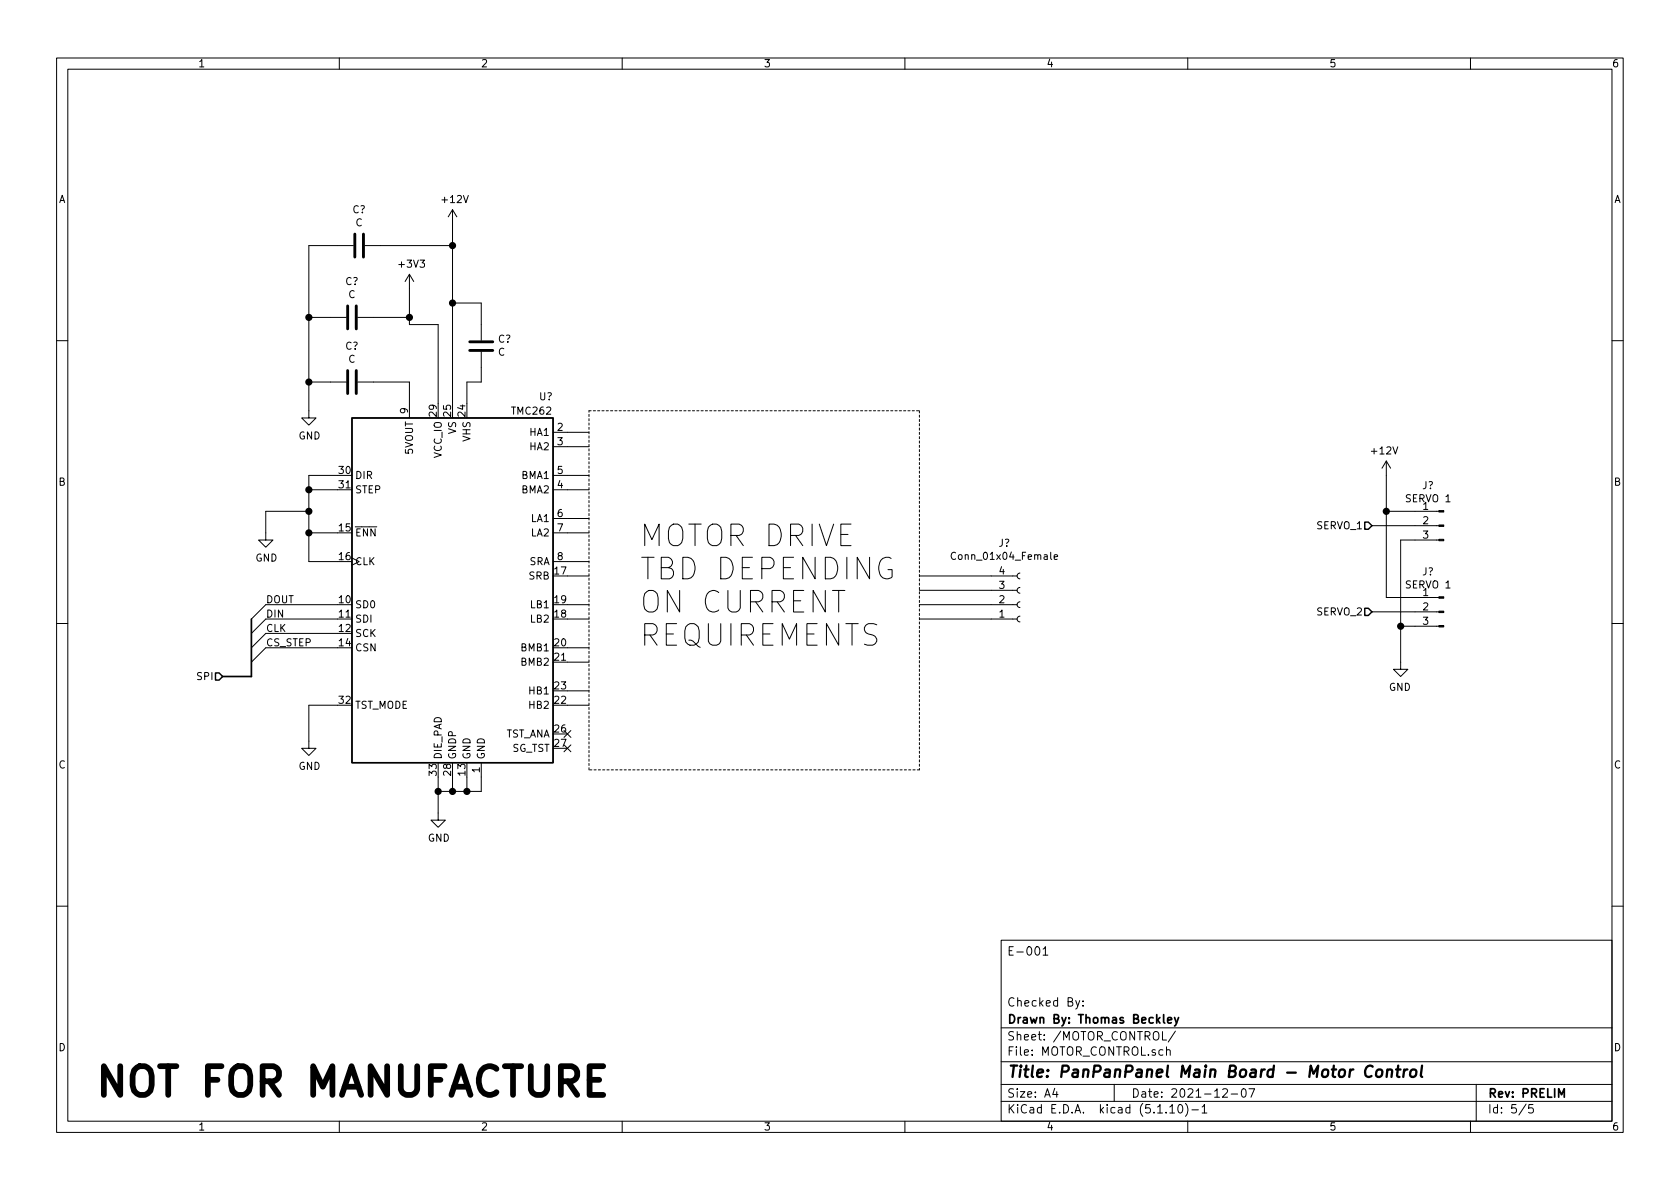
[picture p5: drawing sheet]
EESchema Schematic File Version 4
EELAYER 30 0
EELAYER END
$Descr A4 11693 8268
encoding utf-8
Sheet 5 5
Title "PanPanPanel Main Board - Motor Control"
Date "2021-12-07"
Rev "PRELIM"
Comp "Drawn By: Thomas Beckley"
Comment1 "Checked By: "
Comment2 ""
Comment3 ""
Comment4 "E-001"
$EndDescr
Text HLabel 9550 3650 0    50   Input ~ 0
SERVO_1
Text HLabel 9550 4250 0    50   Input ~ 0
SERVO_2
$Comp
L Driver_Motor:TMC262 U?
U 1 1
P 3150 4100
F 0 "U?" H 3800 5450 50  0000 C CNN
F 1 "TMC262" H 3700 5350 50  0000 C CNN
F 2 "Package_DFN_QFN:QFN-32-1EP_5x5mm_P0.5mm_EP3.45x3.45mm" H 3150 2700 50  0001 C CNN
F 3 "https://www.trinamic.com/fileadmin/assets/Products/ICs_Documents/TMC262_Datasheet.pdf" H 3200 2750 50  0001 C CNN
	1    3150 4100
	1    0    0    -1  
$EndComp
$Comp
L power:+12V #PWR?
U 1 1
P 9650 3300
F 0 "#PWR?" H 9650 3150 50  0001 C CNN
F 1 "+12V" H 9665 3473 50  0000 C CNN
F 2 "" H 9650 3300 50  0001 C CNN
F 3 "" H 9650 3300 50  0001 C CNN
	1    9650 3300
	-1   0    0    -1  
$EndComp
$Comp
L Connector:Conn_01x03_Male J?
U 1 1
P 10050 3650
F 0 "J?" H 10158 3931 50  0000 C CNN
F 1 "SERVO 1" H 10158 3840 50  0000 C CNN
F 2 "" H 10050 3650 50  0001 C CNN
F 3 "~" H 10050 3650 50  0001 C CNN
	1    10050 3650
	-1   0    0    -1  
$EndComp
$Comp
L Connector:Conn_01x03_Male J?
U 1 1
P 10050 4250
F 0 "J?" H 10158 4531 50  0000 C CNN
F 1 "SERVO 1" H 10158 4440 50  0000 C CNN
F 2 "" H 10050 4250 50  0001 C CNN
F 3 "~" H 10050 4250 50  0001 C CNN
	1    10050 4250
	-1   0    0    -1  
$EndComp
$Comp
L power:GND #PWR?
U 1 1
P 9750 4600
F 0 "#PWR?" H 9750 4350 50  0001 C CNN
F 1 "GND" H 9755 4427 50  0000 C CNN
F 2 "" H 9750 4600 50  0001 C CNN
F 3 "" H 9750 4600 50  0001 C CNN
	1    9750 4600
	-1   0    0    -1  
$EndComp
Wire Wire Line
	9750 4600 9750 4350
Wire Wire Line
	9650 3300 9650 3550
Wire Wire Line
	9650 3550 9850 3550
Wire Wire Line
	9650 3550 9650 4150
Wire Wire Line
	9650 4150 9850 4150
Connection ~ 9650 3550
Wire Wire Line
	9850 3750 9750 3750
Wire Wire Line
	9750 3750 9750 4350
Connection ~ 9750 4350
Wire Wire Line
	9750 4350 9850 4350
Wire Wire Line
	9850 4250 9550 4250
Wire Wire Line
	9850 3650 9550 3650
$Comp
L power:GND #PWR?
U 1 1
P 3050 5650
F 0 "#PWR?" H 3050 5400 50  0001 C CNN
F 1 "GND" H 3055 5477 50  0000 C CNN
F 2 "" H 3050 5650 50  0001 C CNN
F 3 "" H 3050 5650 50  0001 C CNN
	1    3050 5650
	1    0    0    -1  
$EndComp
Wire Wire Line
	3050 5400 3050 5500
Wire Wire Line
	3150 5400 3150 5500
Wire Wire Line
	3150 5500 3050 5500
Connection ~ 3050 5500
Wire Wire Line
	3050 5500 3050 5650
Wire Wire Line
	3250 5400 3250 5500
Wire Wire Line
	3250 5500 3150 5500
Connection ~ 3150 5500
Wire Wire Line
	3350 5400 3350 5500
Wire Wire Line
	3350 5500 3250 5500
Connection ~ 3250 5500
$Comp
L power:GND #PWR?
U 1 1
P 2150 5150
F 0 "#PWR?" H 2150 4900 50  0001 C CNN
F 1 "GND" H 2155 4977 50  0000 C CNN
F 2 "" H 2150 5150 50  0001 C CNN
F 3 "" H 2150 5150 50  0001 C CNN
	1    2150 5150
	1    0    0    -1  
$EndComp
Wire Wire Line
	2150 4900 2350 4900
Wire Wire Line
	2150 4900 2150 5150
Wire Wire Line
	2350 4400 1850 4400
Wire Wire Line
	2350 4200 1850 4200
Wire Wire Line
	2350 4300 1850 4300
Wire Wire Line
	2350 4500 1850 4500
Entry Wire Line
	1850 4400 1750 4500
Entry Wire Line
	1850 4200 1750 4300
Entry Wire Line
	1850 4300 1750 4400
Entry Wire Line
	1850 4500 1750 4600
Wire Bus Line
	1750 4700 1550 4700
Text HLabel 1550 4700 0    50   Input ~ 0
SPI
Text Label 1850 4300 0    50   ~ 0
DIN
Text Label 1850 4500 0    50   ~ 0
CS_STEP
Text Label 1850 4200 0    50   ~ 0
DOUT
Text Label 1850 4400 0    50   ~ 0
CLK
$Comp
L power:GND #PWR?
U 1 1
P 1850 3700
F 0 "#PWR?" H 1850 3450 50  0001 C CNN
F 1 "GND" H 1855 3527 50  0000 C CNN
F 2 "" H 1850 3700 50  0001 C CNN
F 3 "" H 1850 3700 50  0001 C CNN
	1    1850 3700
	1    0    0    -1  
$EndComp
Wire Wire Line
	2150 3400 2350 3400
Wire Wire Line
	2150 3400 2150 3550
Wire Wire Line
	2350 3300 2150 3300
Wire Wire Line
	2150 3300 2150 3400
Connection ~ 2150 3400
Wire Wire Line
	2350 3900 2150 3900
Wire Wire Line
	2350 3700 2150 3700
Connection ~ 2150 3700
Wire Wire Line
	2150 3700 2150 3900
Wire Wire Line
	2150 3550 1850 3550
Wire Wire Line
	1850 3550 1850 3700
Connection ~ 2150 3550
Wire Wire Line
	2150 3550 2150 3700
NoConn ~ 3950 5100
NoConn ~ 3950 5200
Text Notes 4450 4500 0    150  ~ 0
MOTOR DRIVE\nTBD DEPENDING\nON CURRENT\nREQUIREMENTS
Wire Notes Line
	6400 2850 6400 5350
Wire Notes Line
	6400 5350 4100 5350
Wire Notes Line
	4100 5350 4100 2850
Wire Notes Line
	4100 2850 6400 2850
$Comp
L Connector:Conn_01x04_Female J?
U 1 1
P 7100 4200
F 0 "J?" H 6992 3775 50  0000 C CNN
F 1 "Conn_01x04_Female" H 6992 3866 50  0000 C CNN
F 2 "" H 7100 4200 50  0001 C CNN
F 3 "~" H 7100 4200 50  0001 C CNN
	1    7100 4200
	1    0    0    1   
$EndComp
Wire Wire Line
	6900 4000 6400 4000
Wire Wire Line
	6900 4100 6400 4100
Wire Wire Line
	6900 4200 6400 4200
Wire Wire Line
	6900 4300 6400 4300
Wire Wire Line
	3950 3000 4100 3000
Wire Wire Line
	3950 3100 4100 3100
Wire Wire Line
	3950 3300 4100 3300
Wire Wire Line
	3950 3400 4100 3400
Wire Wire Line
	3950 3600 4100 3600
Wire Wire Line
	3950 3700 4100 3700
Wire Wire Line
	3950 3900 4100 3900
Wire Wire Line
	3950 4000 4100 4000
Wire Wire Line
	3950 4200 4100 4200
Wire Wire Line
	3950 4300 4100 4300
Wire Wire Line
	3950 4500 4100 4500
Wire Wire Line
	3950 4800 4100 4800
Wire Wire Line
	3950 4900 4100 4900
Wire Wire Line
	3950 4600 4100 4600
$Comp
L Device:C C?
U 1 1
P 3350 2400
F 0 "C?" H 3236 2354 50  0000 R CNN
F 1 "C" H 3236 2445 50  0000 R CNN
F 2 "" H 3388 2250 50  0001 C CNN
F 3 "~" H 3350 2400 50  0001 C CNN
	1    3350 2400
	-1   0    0    1   
$EndComp
$Comp
L power:+12V #PWR?
U 1 1
P 3150 1550
F 0 "#PWR?" H 3150 1400 50  0001 C CNN
F 1 "+12V" H 3165 1723 50  0000 C CNN
F 2 "" H 3150 1550 50  0001 C CNN
F 3 "" H 3150 1550 50  0001 C CNN
	1    3150 1550
	1    0    0    -1  
$EndComp
Wire Wire Line
	3350 2550 3350 2650
Wire Wire Line
	3350 2650 3250 2650
Wire Wire Line
	3250 2650 3250 2800
Wire Wire Line
	3350 2250 3350 2100
Wire Wire Line
	3350 2100 3150 2100
Connection ~ 3150 2100
Wire Wire Line
	3150 2100 3150 2800
Wire Wire Line
	3150 1550 3150 1700
$Comp
L power:+3V3 #PWR?
U 1 1
P 2850 2000
F 0 "#PWR?" H 2850 1850 50  0001 C CNN
F 1 "+3V3" H 2865 2173 50  0000 C CNN
F 2 "" H 2850 2000 50  0001 C CNN
F 3 "" H 2850 2000 50  0001 C CNN
	1    2850 2000
	1    0    0    -1  
$EndComp
Wire Wire Line
	2850 2000 2850 2200
Wire Wire Line
	2850 2250 3050 2250
Wire Wire Line
	3050 2250 3050 2800
$Comp
L Device:C C?
U 1 1
P 2450 2200
F 0 "C?" V 2198 2200 50  0000 C CNN
F 1 "C" V 2289 2200 50  0000 C CNN
F 2 "" H 2488 2050 50  0001 C CNN
F 3 "~" H 2450 2200 50  0001 C CNN
	1    2450 2200
	0    1    1    0   
$EndComp
$Comp
L Device:C C?
U 1 1
P 2450 2650
F 0 "C?" V 2198 2650 50  0000 C CNN
F 1 "C" V 2289 2650 50  0000 C CNN
F 2 "" H 2488 2500 50  0001 C CNN
F 3 "~" H 2450 2650 50  0001 C CNN
	1    2450 2650
	0    1    1    0   
$EndComp
$Comp
L power:GND #PWR?
U 1 1
P 2150 2850
F 0 "#PWR?" H 2150 2600 50  0001 C CNN
F 1 "GND" H 2155 2677 50  0000 C CNN
F 2 "" H 2150 2850 50  0001 C CNN
F 3 "" H 2150 2850 50  0001 C CNN
	1    2150 2850
	1    0    0    -1  
$EndComp
Wire Wire Line
	2150 2850 2150 2650
Wire Wire Line
	2150 2200 2300 2200
Wire Wire Line
	2150 2650 2300 2650
Connection ~ 2150 2650
Wire Wire Line
	2150 2650 2150 2200
Wire Wire Line
	2600 2200 2850 2200
Connection ~ 2850 2200
Wire Wire Line
	2850 2200 2850 2250
Wire Wire Line
	2600 2650 2850 2650
Wire Wire Line
	2850 2650 2850 2800
$Comp
L Device:C C?
U 1 1
P 2500 1700
F 0 "C?" V 2248 1700 50  0000 C CNN
F 1 "C" V 2339 1700 50  0000 C CNN
F 2 "" H 2538 1550 50  0001 C CNN
F 3 "~" H 2500 1700 50  0001 C CNN
	1    2500 1700
	0    1    1    0   
$EndComp
Wire Wire Line
	2150 1700 2150 2200
Wire Wire Line
	2150 1700 2350 1700
Connection ~ 2150 2200
Wire Wire Line
	2650 1700 3150 1700
Connection ~ 3150 1700
Wire Wire Line
	3150 1700 3150 2100
Wire Bus Line
	1750 4300 1750 4700
Text Notes 650  7650 0    200  ~ 40
NOT FOR MANUFACTURE
$EndSCHEMATC
